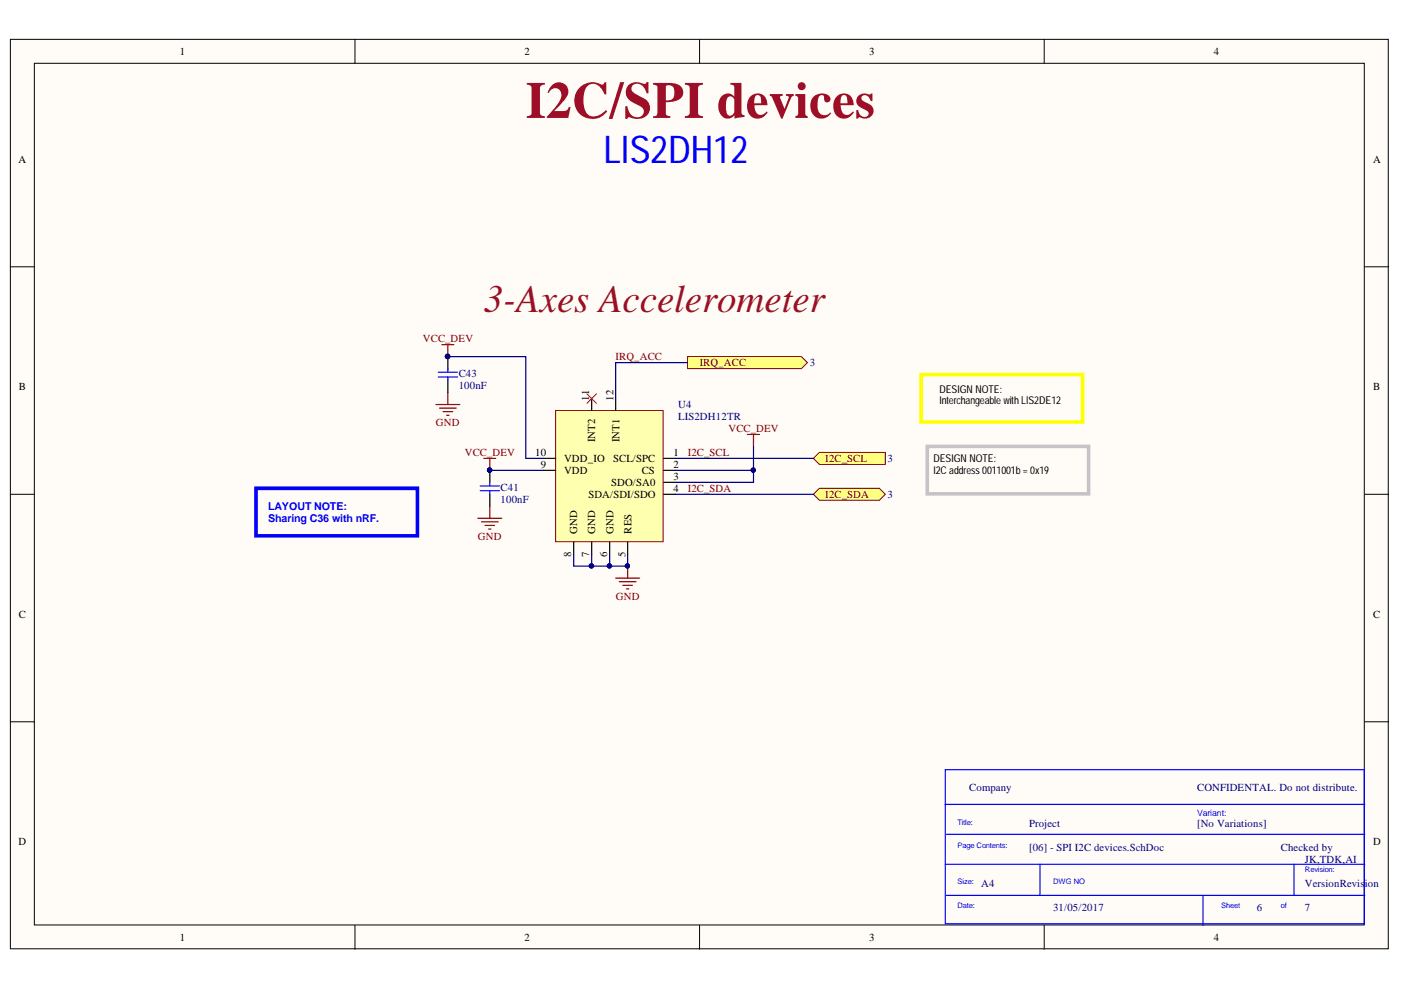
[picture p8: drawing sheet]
<svg xmlns="http://www.w3.org/2000/svg" width="297mm" height="210mm" viewBox="0 0 297 210" stroke-linecap="round" stroke-linejoin="round" font-family="sans-serif">
<g fill="#fffcf8" stroke="#000" stroke-width=".21">
<path d="M2.2 8.3h292.1v192.9h-292.1z"/>
<path d="M7.3 13.4h282v182.7h-282z"/>
</g>
<path d="M75.3 8.3v5.1M148.3 8.3v5.1M221.4 8.3v5.1M2.2 56.6h5.1M289.4 56.6h5M2.2 104.8h5.1M289.4 104.8h5M2.2 153h5.1M289.4 153h5M75.3 196.2v5.1M148.3 196.2v5.1M221.4 196.2v5.1" fill="none" stroke="#000" stroke-width=".21"/>
<path d="M92.4 85.8h5.1M93.2 86.5h3.5M93.9 87.3h2.1M94.7 88.1h.5M95 83.2v2.6M101.3 109.9h5.1M102.1 110.6h3.5M102.8 111.4h2.1M103.6 112.2h.5M103.8 107.3v2.6" fill="none" stroke="#800000" stroke-width=".25"/>
<g fill="#ffff80" stroke="#800000" stroke-width=".21">
<path d="M172.5 97.2l1.2-1.3h14v2.6h-14z" fill-rule="evenodd"/>
<path d="M172.5 104.8l1.2-1.3h12.7l1.3 1.3-1.3 1.3h-12.7z" fill-rule="evenodd"/>
</g>
<path d="M196.6 94.7h34.2v10h-34.2z" fill="none" stroke="#c6c3c6" stroke-width=".76"/>
<g fill="none" stroke="#00f" stroke-width=".25">
<path d="M92.9 78.9h4.1M92.9 79.9h4.1M95 78.2v.7M95 79.9v.8M101.8 103h4.1M101.8 104h4.1M103.8 102.3v.7M103.8 104v.8M200.4 163.2h88.9v32.7h-88.9zM200.4 170.6h89M200.7 176.9h88.7M200.4 183.2h89"/>
<path d="M200.7 189.8h88.7M220.5 183.2v6.6M255.1 189.8v6.4M274.4 183.2v6.6"/>
</g>
<path d="M95 75.6v2.6M95 80.7v2.5M103.8 99.7v2.6M103.8 104.8v2.5" fill="none" stroke="#000" stroke-width=".25"/>
<g fill="#000080" stroke="#000080" stroke-width=".21">
<circle cx="103.8" cy="99.7" r=".46"/>
<circle cx="94.9" cy="75.6" r=".47"/>
</g>
<path d="M117.8 87h22.8v27.9h-22.8z" fill="#ffffb0" stroke="#800000" stroke-width=".21"/>
<path d="M115.3 97.2h2.5M115.3 99.7h2.5M125.4 84.5v2.5M130.5 84.5v2.5M140.7 97.2h2.5M140.7 99.7h2.5M121.6 115v2.5M125.4 115v2.5M129.3 115v2.5M133.1 115v2.5M140.7 102.3h2.5M140.7 104.8h2.5" fill="none" stroke="#000" stroke-width=".25"/>
<path d="M130.5 122.6h5.1M131.3 123.3h3.6M132.1 124.1h2M132.8 124.9h.5M133.1 120v2.6" fill="none" stroke="#800000" stroke-width=".25"/>
<circle cx="133" cy="120" r=".46" fill="#000080" stroke="#000080" stroke-width=".21"/>
<path d="M145.8 75.6h24.1l1.3 1.3-1.3 1.3h-24.1z" fill-rule="evenodd" fill="#ffff80" stroke="#800000" stroke-width=".21"/>
<path d="M124.4 83.5l2.1 2M126.5 83.5l-2.1 2" fill="none" stroke="#f00" stroke-width=".21"/>
<path d="M195.3 79.4h34.2v10.1h-34.2z" fill="none" stroke="#ff0" stroke-width=".76"/>
<path d="M93.7 73.1h2.5M95 73.1v2.5M102.6 97.2h2.5M103.8 97.2v2.5M158.5 92.1h2.5M159.8 92.1v2.6" fill="none" stroke="#800000" stroke-width=".25"/>
<g fill="#000080" stroke="#000080" stroke-width=".21">
<circle cx="94.9" cy="75.6" r=".47"/>
<circle cx="103.8" cy="99.7" r=".46"/>
<circle cx="125.4" cy="120" r=".46"/>
<circle cx="129.2" cy="120" r=".46"/>
<circle cx="159.7" cy="99.7" r=".46"/>
<circle cx="133" cy="120" r=".46"/>
</g>
<path d="M95 75.6h16.5v21.6h3.8M145.8 76.9h-15.3v7.6M103.8 99.7h11.5M143.2 97.2h29.3M159.8 94.7v5h-16.6M159.8 99.7v2.6h-16.6M121.6 117.5v2.5h11.5v-2.5M125.4 117.5v2.5M129.3 117.5v2.5M143.2 104.8h29.3" fill="none" stroke="#000080" stroke-width=".25"/>
<path d="M54.3 103.5h34.2v10.1h-34.2z" fill="none" stroke="#00f" stroke-width=".76"/>
<text font-size="11" fill="#9e0e29" x="111.5" y="25">I2C/SPI devices</text>
<text font-size="8.3" fill="#9e0e29" x="102.6" y="66.2">3-Axes Accelerometer</text>
<text font-size="8.1" fill="#00f" x="128" y="34.6">LIS2DH12</text>
<g font-size="2.3">
<text x="38.1" y="11.7">1</text>
<text x="111.2" y="11.7">2</text>
<text x="184.3" y="11.7">3</text>
<text x="257.4" y="11.7">4</text>
<text x="3.9" y="34.5">A</text>
<text x="291.1" y="34.5">A</text>
<text x="4" y="82.7">B</text>
<text x="199.2" y="83.2">DESIGN NOTE:</text>
<text x="291.1" y="82.7">B</text>
<text x="124.9" y="85" transform="rotate(-90 124.9 85)">11</text>
<text x="130.1" y="85" transform="rotate(-90 130.1 85)">12</text>
<text x="199.2" y="85.8">Interchangeable with LIS2DE12</text>
<text x="126.2" y="93.8" transform="rotate(-90 126.2 93.8)">INT2</text>
<text x="131.3" y="93.8" transform="rotate(-90 131.3 93.8)">INT1</text>
<text x="113.5" y="96.7">10</text>
<text x="114.7" y="99.2">9</text>
<text x="119.6" y="100.5">VDD</text>
<text x="119.6" y="97.9">VDD_IO</text>
<text x="130" y="97.9">SCL/SPC</text>
<text x="136.1" y="100.5">CS</text>
<text x="142.8" y="96.7">1</text>
<text x="142.8" y="99.2">2</text>
<text x="142.8" y="101.7">3</text>
<text x="197.9" y="98">DESIGN NOTE:</text>
<text x="197.9" y="100.5">I2C address 0011001b = 0x19</text>
<text x="124.7" y="105.6">SDA/SDI/SDO</text>
<text x="129.6" y="103">SDO/SA0</text>
<text x="142.8" y="104.4">4</text>
<text x="122.4" y="113.2" transform="rotate(-90 122.4 113.2)">GND</text>
<text x="126.2" y="113.2" transform="rotate(-90 126.2 113.2)">GND</text>
<text x="130.1" y="113.2" transform="rotate(-90 130.1 113.2)">GND</text>
<text x="133.9" y="113.2" transform="rotate(-90 133.9 113.2)">RES</text>
<text x="121.1" y="118.1" transform="rotate(-90 121.1 118.1)">8</text>
<text x="124.9" y="118.1" transform="rotate(-90 124.9 118.1)">7</text>
<text x="128.7" y="118.1" transform="rotate(-90 128.7 118.1)">6</text>
<text x="132.6" y="118.1" transform="rotate(-90 132.6 118.1)">5</text>
<text x="4" y="131">C</text>
<text x="291.1" y="131">C</text>
<text x="3.9" y="179.2">D</text>
<text x="291.1" y="179.2">D</text>
<text x="38.1" y="199.5">1</text>
<text x="111.2" y="199.5">2</text>
<text x="184.3" y="199.5">3</text>
<text x="257.4" y="199.5">4</text>
</g>
<g font-size="2.3" fill="#800000">
<text x="89.6" y="72.6">VCC_DEV</text>
<text x="130.5" y="76.4">IRQ_ACC</text>
<text x="148.3" y="77.6">IRQ_ACC</text>
<text x="92.4" y="90.3">GND</text>
<text x="154.4" y="91.6">VCC_DEV</text>
<text x="98.5" y="96.7">VCC_DEV</text>
<text x="145.8" y="96.7">I2C_SCL</text>
<text x="175" y="97.9">I2C_SCL</text>
<text x="145.8" y="104.4">I2C_SDA</text>
<text x="175" y="105.6">I2C_SDA</text>
<text x="101.3" y="114.5">GND</text>
<text x="130.6" y="127.2">GND</text>
</g>
<g font-size="2.3" fill="#000080">
<text x="171.7" y="77.6">3</text>
<text x="97.3" y="79.9">C43</text>
<text x="97.3" y="82.5">100nF</text>
<text x="143.8" y="86.5">U4</text>
<text x="143.8" y="89.1">LIS2DH12TR</text>
<text x="188.2" y="97.9">3</text>
<text x="106.1" y="104.1">C41</text>
<text x="106.1" y="106.6">100nF</text>
<text x="188.2" y="105.6">3</text>
<text x="205.5" y="167.8">Company</text>
<text x="253.8" y="167.8">CONFIDENTAL. Do not distribute.</text>
<text x="218.2" y="175.4">Project</text>
<text x="253.8" y="175.4">[No Variations]</text>
<text x="218.2" y="180.5">[06] - SPI I2C devices.SchDoc</text>
<text x="271.6" y="180.5">Checked by</text>
<text x="276.6" y="183">JK,TDK,AI</text>
<text x="208.1" y="188.1">A4</text>
<text x="276.6" y="188.1">VersionRevis</text>
<text x="289.4" y="188.1">ion</text>
<text x="223.3" y="193.2">31/05/2017</text>
<text x="266.5" y="193.2">6</text>
<text x="276.6" y="193.2">7</text>
</g>
<g font-size="2.3" fill="#00f">
<text x="56.8" y="108.2">LAYOUT NOTE:</text>
<text x="56.8" y="110.7">Sharing C36 with nRF.</text>
</g>
<text font-size="1.9" fill="#00f" x="253.8" y="173">Variant:</text>
<g font-size="1.6" fill="#00f">
<text x="203" y="174.8">Title:</text>
<text x="203" y="179.9">Page Contents:</text>
<text x="276.6" y="185">Revision:</text>
<text x="203" y="187.5">Size:</text>
<text x="223.3" y="187.5">DWG NO</text>
<text x="203" y="192.6">Date:</text>
<text x="258.9" y="192.6">Sheet</text>
<text x="271.6" y="192.6">of</text>
</g>
</svg>
